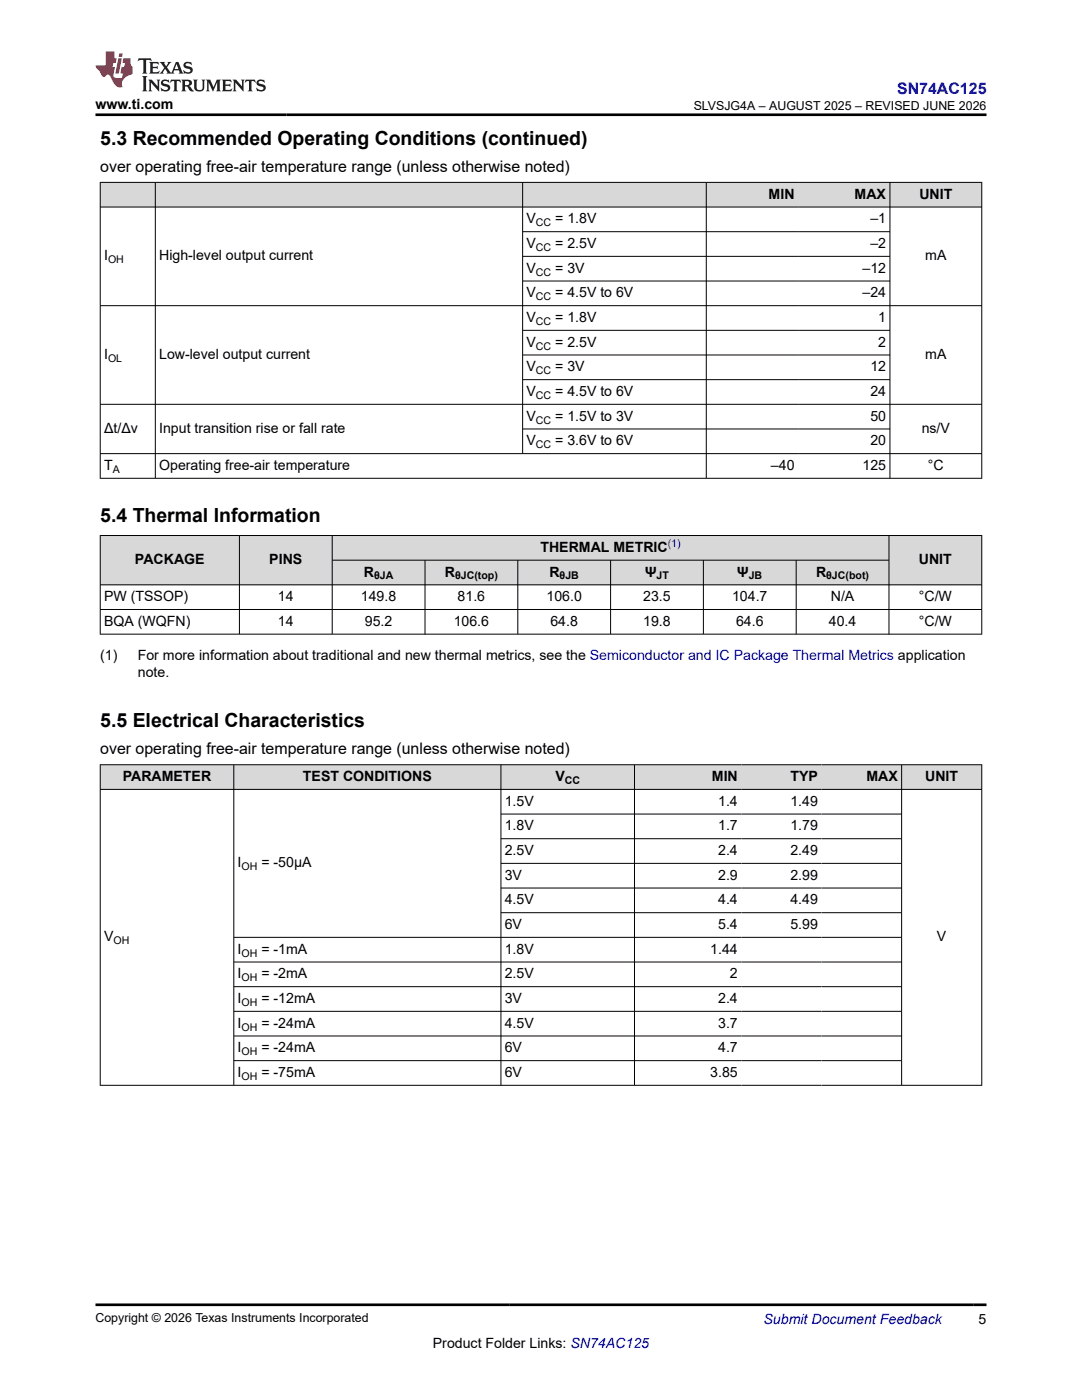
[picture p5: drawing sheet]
<svg xmlns="http://www.w3.org/2000/svg" width="216mm" height="279mm" viewBox="0 0 216 279" stroke-linecap="round" stroke-linejoin="round" font-family="sans-serif">
<g fill="#d8d8d8">
<path d="M20 36.4h175.9v4.9h-175.9z" fill-rule="evenodd"/>
<path d="M20.1 36.5h10.8v4.8h-10.8z" fill-rule="evenodd"/>
<path d="M31.1 36.5h73.1v4.8h-73.1z" fill-rule="evenodd"/>
<path d="M104.3 36.5h36.6v4.8h-36.6z" fill-rule="evenodd"/>
<path d="M141 36.5h18.3v4.8h-18.3z" fill-rule="evenodd"/>
<path d="M159.3 36.5h18.2v4.8h-18.2z" fill-rule="evenodd"/>
<path d="M177.6 36.5h18.2v4.8h-18.2z" fill-rule="evenodd"/>
</g>
<g fill="none" stroke="#000" stroke-width=".2">
<path d="M19.9 36.4h176.1M20 36.3v59.2M31 36.3v59.2M104.3 36.3v54.3M140.9 36.3v59.2M177.6 36.3v59.2M195.9 36.3v59.2M19.9 41.3h176.1M104.3 46.2h73.3M104.3 51.2h73.3M104.3 56.1h73.3M19.9 61h176.1"/>
<path d="M104.3 65.9h73.3M104.3 70.8h73.3M104.3 75.8h73.3M19.9 80.7h176.1M19.9 90.5h176.1M19.9 95.5h176.1M104.3 85.6h73.3"/>
</g>
<g fill="#d8d8d8">
<path d="M20 106.9h175.9v4.9h-175.9z" fill-rule="evenodd"/>
<path d="M20.1 106.9h27.6v9.8h-27.6z" fill-rule="evenodd"/>
<path d="M47.8 106.9h18.4v9.8h-18.4z" fill-rule="evenodd"/>
<path d="M66.4 106.9h110.9v4.8h-110.9z" fill-rule="evenodd"/>
<path d="M177.4 106.9h18.4v9.8h-18.4z" fill-rule="evenodd"/>
<path d="M66.4 111.9h18.3v4.8h-18.3z" fill-rule="evenodd"/>
<path d="M84.9 111.9h18.4v4.8h-18.4z" fill-rule="evenodd"/>
<path d="M103.4 111.9h18.4v4.8h-18.4z" fill-rule="evenodd"/>
<path d="M121.9 111.9h18.4v4.8h-18.4z" fill-rule="evenodd"/>
<path d="M140.4 111.9h18.4v4.8h-18.4z" fill-rule="evenodd"/>
<path d="M158.9 111.9h18.4v4.8h-18.4z" fill-rule="evenodd"/>
</g>
<g fill="none" stroke="#000" stroke-width=".2">
<path d="M19.9 106.9h176.1M19.9 116.7h176.1M20 106.8v19.8M47.8 106.8v19.8M66.3 106.8v19.8M66.3 111.8h111.1M84.8 111.8v14.8M103.3 111.8v14.8M121.8 111.8v14.8M140.4 111.8v14.8M158.9 111.8v14.8M177.4 106.8v19.8"/>
<path d="M195.9 106.8v19.8M19.9 121.6h176.1M19.9 126.6h176.1"/>
</g>
<g fill="#d8d8d8">
<path d="M20 152.6h175.9v4.9h-175.9z" fill-rule="evenodd"/>
<path d="M20.1 152.7h26.5v4.8h-26.5z" fill-rule="evenodd"/>
<path d="M46.7 152.7h53.2v4.8h-53.2z" fill-rule="evenodd"/>
<path d="M100 152.7h26.5v4.8h-26.5z" fill-rule="evenodd"/>
<path d="M126.7 152.7h21.2v4.8h-21.2z" fill-rule="evenodd"/>
<path d="M147.9 152.7h16v4.8h-16z" fill-rule="evenodd"/>
<path d="M163.9 152.7h15.9v4.8h-15.9z" fill-rule="evenodd"/>
<path d="M180 152.7h15.8v4.8h-15.8z" fill-rule="evenodd"/>
</g>
<g fill="none" stroke="#000" stroke-width=".2">
<path d="M19.9 152.6h176.1M19.9 157.5h176.1M20 152.6v64.1M46.7 152.6v64.1M100 152.6v64.1M126.6 152.6v64.1M179.9 152.6v64.1M195.9 152.6v64.1M100 162.5h80M100 167.4h80M100 172.3h80M100 177.2h80"/>
<path d="M46.7 187.1h133.3M46.7 192h133.3M46.7 196.9h133.3M100 182.1h80M19.9 216.6h176.1M46.7 201.8h133.3M46.7 206.8h133.3M46.7 211.7h133.3"/>
</g>
<path d="M27.7 11.6l-.2 .6 .5-.2h.6v.1v2.2l-.2 .4h1l-.2-.4v-2.2v-.1h.5l.5 .2-.1-.6zM29.8 12.4l.2 .3v1.6l-.2 .4h1.9l.1-.6a1.08 1.08 0 0 1-1.3 .2v-.7h.6l.4 .2v-.7l-.4 .2h-.6v-.5l.2-.2a1 1 0 0 1 1 .3l-.1-.5zM31.8 12.4l1 1.1-1 1.2h.9l-.2-.2 .4-.8 .5 .8-.2 .2h1.6l-.2-.2 .1-.5h1l.1 .5-.1 .2h.9l-.2-.4-.8-1.9h-.5l-1 2.1-.8-1.1 .9-1h-.8l.2 .2-.5 .6-.3-.6 .1-.2zM35.2 12.8l.4 1h-.8zM36.8 12.5a.65 .65 0 0 0-.2 .7 .65 .65 0 0 0 .6 .5l.7 .1 .1 .3a.79 .79 0 0 1-.7 .4 .79 .79 0 0 1-.7-.5l.1 .7 .2-.1a.93 .93 0 0 0 1.1 0 .93 .93 0 0 0 .4-.9 1.46 1.46 0 0 0-1.2-.6l-.1-.3a1.09 1.09 0 0 1 1.2 .2l-.2-.6-.1 .1-.6-.2zM28.4 15.2l.2 .4v2.2l-.2 .4h1l-.2-.4v-2.2l.2-.4zM29.6 15.9l.2 .4v1.5l-.2 .4h.8l-.3-.4v-1.3l1.7 1.8v-2l.2-.4h-.8l.2 .2 .1 1.1-1.2-1.3zM32.3 16a.65 .65 0 0 0-.2 .8 .65 .65 0 0 0 .7 .4l.6 .2 .1 .2a.79 .79 0 0 1-.7 .4 .79 .79 0 0 1-.7-.5l.1 .7 .2-.1a.93 .93 0 0 0 1.1 .1 .93 .93 0 0 0 .4-1 1.46 1.46 0 0 0-1.2-.5l-.1-.4a1.09 1.09 0 0 1 1.2 .2l-.2-.6-.1 .1-.6-.1zM34.1 15.9l-.1 .6a.63 .63 0 0 1 .7-.3l.1 1.6-.3 .4h1l-.2-.4v-1.6a.66 .66 0 0 1 .8 .3l-.1-.6zM36.2 15.9l.2 .4v1.5l-.2 .4h.9l-.2-.2v-.7h.5l.1 .2a.79 .79 0 0 0 1.2 .6l-1-.9a.61 .61 0 0 0 .6-.6 .61 .61 0 0 0-.5-.7zM36.9 16.2h.2a.47 .47 0 0 1 .5 .1 .47 .47 0 0 1 .1 .5l-.2 .1-.6 .1zM38.5 15.9l.2 .2a2.27 2.27 0 0 0 .4 2 1.04 1.04 0 0 0 1.7-.7v-1.3l.2-.2h-.8l.2 .4v1.1a.6 .6 0 0 1-.6 .6 .6 .6 0 0 1-.6-.6v-1.1l.3-.4zM41.1 15.9l.2 .4v1.5l-.2 .4h.7l-.2-.4v-1.4l.9 1.9 .8-1.9v1.4l-.2 .4h1l-.3-.4v-1.5l.3-.4h-.8l-.7 1.5-.7-1.5zM44.3 15.9l.2 .4v1.5l-.2 .4h1.9l.1-.6a1.09 1.09 0 0 1-1.3 .2v-.7h.6l.4 .2v-.6l-.4 .2h-.6v-.6l.2-.1a1.01 1.01 0 0 1 1 .3l-.1-.6zM46.4 15.9l.3 .4v1.5l-.3 .4h.8l-.2-.4v-1.3l1.6 1.8v-2l.2-.4h-.7l.2 .2v1.1l-1.2-1.3zM49 15.9l-.1 .6a.63 .63 0 0 1 .8-.3v1.6l-.3 .4h1l-.2-.4v-1.6a.66 .66 0 0 1 .8 .3l-.1-.6zM51.4 16a.65 .65 0 0 0-.2 .8 .65 .65 0 0 0 .6 .4l.6 .2 .2 .2a.79 .79 0 0 1-.8 .4 .79 .79 0 0 1-.6-.5l.1 .7 .2-.1a.93 .93 0 0 0 1 .1 .93 .93 0 0 0 .5-1 1.46 1.46 0 0 0-1.3-.5l-.1-.4a1.09 1.09 0 0 1 1.3 .2l-.2-.6-.2 .1-.5-.1z" fill="#231f20"/>
<path d="M21.1 10.3v2.7h-2.1l.1 .4 .9 1a.95 .95 0 0 0 .9 .9 .59 .59 0 0 1 .6-.4 .59 .59 0 0 1 .5 .3l.4 .8a1.59 1.59 0 0 0 2.1 1.4 1.61 1.61 0 0 1 1-2.3l1-.3-.1-1.5a1.59 1.59 0 0 1-.4-1.7h-1.4l-.2 .9h.5l-.1 .9h-.5l-.2 .9v.3l.4 .1-.2 .9h-.6a.73 .73 0 0 1-1.1-.7l.3-1.5h-.5l.2-.9h.5l.2-.9h-.5v-1.3zM23.6 11.6l-.6 3.1h.7l.6-3.1zM23.8 10.7l-.1 .6h.7l.1-.6z" fill="#ed1c24"/>
<path d="M19 22.9h177.8M19 260.4h177.8" fill="none" stroke="#000" stroke-width=".53"/>
<g font-size="3.9">
<text x="20" y="28.8">5.3 Recommended Operating Conditions (continued)</text>
<text x="20" y="104.2">5.4 Thermal Information</text>
<text x="20" y="145.1">5.5 Electrical Characteristics</text>
</g>
<text font-size="3.2" fill="#00f" x="179" y="18.7">SN74AC125</text>
<g font-size="3.2">
<text x="20" y="34.3">over operating free-air temperature range (unless otherwise noted)</text>
<text x="20" y="150.5">over operating free-air temperature range (unless otherwise noted)</text>
</g>
<g font-size="2.8">
<text x="19" y="21.8">www.ti.com</text>
<text x="153.4" y="39.7">MIN</text>
<text x="170.5" y="39.7">MAX</text>
<text x="183.4" y="39.7">UNIT</text>
<text x="105.1" y="44.6">V</text>
<text x="110.8" y="44.6">= 1.8V</text>
<text x="173.7" y="44.6">–1</text>
<text x="20.8" y="52">I</text>
<text x="31.8" y="52">High-level output current</text>
<text x="105.1" y="49.5">V</text>
<text x="110.8" y="49.5">= 2.5V</text>
<text x="173.7" y="49.5">–2</text>
<text x="184.6" y="52">mA</text>
<text x="105.1" y="54.4">V</text>
<text x="105.1" y="59.4">V</text>
<text x="110.8" y="54.4">= 3V</text>
<text x="110.8" y="59.4">= 4.5V to 6V</text>
<text x="172.1" y="54.4">–12</text>
<text x="172.1" y="59.4">–24</text>
<text x="105.1" y="64.3">V</text>
<text x="110.8" y="64.3">= 1.8V</text>
<text x="175.2" y="64.3">1</text>
<text x="20.8" y="71.7">I</text>
<text x="31.8" y="71.7">Low-level output current</text>
<text x="105.1" y="69.2">V</text>
<text x="110.8" y="69.2">= 2.5V</text>
<text x="175.2" y="69.2">2</text>
<text x="184.6" y="71.7">mA</text>
<text x="105.1" y="74.1">V</text>
<text x="110.8" y="74.1">= 3V</text>
<text x="173.7" y="74.1">12</text>
<text x="105.1" y="79">V</text>
<text x="105.1" y="84">V</text>
<text x="110.8" y="79">= 4.5V to 6V</text>
<text x="110.8" y="84">= 1.5V to 3V</text>
<text x="173.7" y="79">24</text>
<text x="173.7" y="84">50</text>
<text x="20.8" y="86.4">Δt/Δv</text>
<text x="31.8" y="86.4">Input transition rise or fall rate</text>
<text x="105.1" y="88.9">V</text>
<text x="110.8" y="88.9">= 3.6V to 6V</text>
<text x="173.7" y="88.9">20</text>
<text x="183.9" y="86.4">ns/V</text>
<text x="20.8" y="93.8">T</text>
<text x="31.8" y="93.8">Operating free-air temperature</text>
<text x="153.8" y="93.8">–40</text>
<text x="172.1" y="93.8">125</text>
<text x="185.2" y="93.8">°C</text>
<text x="26.9" y="112.6">PACKAGE</text>
<text x="53.7" y="112.6">PINS</text>
<text x="107.8" y="110.1">THERMAL METRIC</text>
<text x="183.4" y="112.6">UNIT</text>
<text x="20.8" y="120">PW (TSSOP)</text>
<text x="55.5" y="120">14</text>
<text x="72" y="120">149.8</text>
<text x="72.6" y="115.1">R</text>
<text x="88.8" y="115.1">R</text>
<text x="91.3" y="120">81.6</text>
<text x="109" y="120">106.0</text>
<text x="109.6" y="115.1">R</text>
<text x="128.3" y="120">23.5</text>
<text x="128.7" y="115.1">Ψ</text>
<text x="146.1" y="120">104.7</text>
<text x="147.1" y="115.1">Ψ</text>
<text x="162.8" y="115.1">R</text>
<text x="165.8" y="120">N/A</text>
<text x="183.3" y="120">°C/W</text>
<text x="20.8" y="124.9">BQA (WQFN)</text>
<text x="55.5" y="124.9">14</text>
<text x="72.8" y="124.9">95.2</text>
<text x="90.5" y="124.9">106.6</text>
<text x="109.8" y="124.9">64.8</text>
<text x="128.3" y="124.9">19.8</text>
<text x="146.9" y="124.9">64.6</text>
<text x="165.4" y="124.9">40.4</text>
<text x="183.3" y="124.9">°C/W</text>
<text x="20" y="131.7">(1)</text>
<text x="27.5" y="131.7">For more information about traditional and new thermal metrics, see the Semiconductor and IC Package Thermal Metrics application</text>
<text x="27.5" y="135.1">note.</text>
<text x="24.5" y="155.9">PARAMETER</text>
<text x="60.4" y="155.9">TEST CONDITIONS</text>
<text x="110.8" y="155.9">V</text>
<text x="142" y="155.9">MIN</text>
<text x="157.7" y="155.9">TYP</text>
<text x="172.9" y="155.9">MAX</text>
<text x="184.6" y="155.9">UNIT</text>
<text x="100.7" y="160.8">1.5V</text>
<text x="143.3" y="160.8">1.4</text>
<text x="157.7" y="160.8">1.49</text>
<text x="100.7" y="165.7">1.8V</text>
<text x="143.3" y="165.7">1.7</text>
<text x="157.7" y="165.7">1.79</text>
<text x="47.4" y="173.1">I</text>
<text x="52.2" y="173.1">= -50µA</text>
<text x="100.7" y="170.7">2.5V</text>
<text x="143.3" y="170.7">2.4</text>
<text x="157.7" y="170.7">2.49</text>
<text x="100.7" y="175.6">3V</text>
<text x="143.3" y="175.6">2.9</text>
<text x="157.7" y="175.6">2.99</text>
<text x="100.7" y="180.5">4.5V</text>
<text x="100.7" y="185.4">6V</text>
<text x="143.3" y="180.5">4.4</text>
<text x="143.3" y="185.4">5.4</text>
<text x="157.7" y="180.5">4.49</text>
<text x="157.7" y="185.4">5.99</text>
<text x="20.8" y="187.9">V</text>
<text x="47.4" y="190.3">I</text>
<text x="52.2" y="190.3">= -1mA</text>
<text x="100.7" y="190.3">1.8V</text>
<text x="141.7" y="190.3">1.44</text>
<text x="187" y="187.9">V</text>
<text x="47.4" y="195.3">I</text>
<text x="52.2" y="195.3">= -2mA</text>
<text x="100.7" y="195.3">2.5V</text>
<text x="145.7" y="195.3">2</text>
<text x="47.4" y="200.2">I</text>
<text x="52.2" y="200.2">= -12mA</text>
<text x="100.7" y="200.2">3V</text>
<text x="143.3" y="200.2">2.4</text>
<text x="47.4" y="205.1">I</text>
<text x="52.2" y="205.1">= -24mA</text>
<text x="100.7" y="205.1">4.5V</text>
<text x="143.3" y="205.1">3.7</text>
<text x="47.4" y="210">I</text>
<text x="47.4" y="214.9">I</text>
<text x="52.2" y="210">= -24mA</text>
<text x="52.2" y="214.9">= -75mA</text>
<text x="100.7" y="210">6V</text>
<text x="100.7" y="214.9">6V</text>
<text x="141.7" y="214.9">3.85</text>
<text x="143.3" y="210">4.7</text>
<text x="86.4" y="269">Product Folder Links: SN74AC125</text>
<text x="195.3" y="264.2">5</text>
</g>
<text font-size="2.8" fill="#00f" x="152.4" y="264.2">Submit Document Feedback</text>
<g font-size="2.5">
<text x="138.4" y="21.9">SLVSJG4A – AUGUST 2025 – REVISED JUNE 2026</text>
<text x="19" y="263.9">Copyright © 2026 Texas Instruments Incorporated</text>
</g>
<g font-size="2.1">
<text x="106.9" y="45.2">CC</text>
<text x="21.6" y="52.5">OH</text>
<text x="106.9" y="50.1">CC</text>
<text x="106.9" y="55">CC</text>
<text x="106.9" y="59.9">CC</text>
<text x="106.9" y="64.8">CC</text>
<text x="106.9" y="69.8">CC</text>
<text x="21.6" y="72.2">OL</text>
<text x="106.9" y="74.7">CC</text>
<text x="106.9" y="79.6">CC</text>
<text x="106.9" y="84.5">CC</text>
<text x="106.9" y="89.4">CC</text>
<text x="22.5" y="94.4">A</text>
<text x="74.6" y="115.6">θJA</text>
<text x="90.8" y="115.6">θJC(top)</text>
<text x="111.7" y="115.6">θJB</text>
<text x="131" y="115.6">JT</text>
<text x="149.4" y="115.6">JB</text>
<text x="164.9" y="115.6">θJC(bot)</text>
<text x="112.7" y="156.5">CC</text>
<text x="48.2" y="173.7">OH</text>
<text x="22.6" y="188.4">OH</text>
<text x="48.2" y="190.9">OH</text>
<text x="48.2" y="195.8">OH</text>
<text x="48.2" y="200.7">OH</text>
<text x="48.2" y="205.7">OH</text>
<text x="48.2" y="210.6">OH</text>
<text x="48.2" y="215.5">OH</text>
</g>
<text font-size="2.1" fill="#00f" x="133.2" y="109.2">(1)</text>
</svg>
